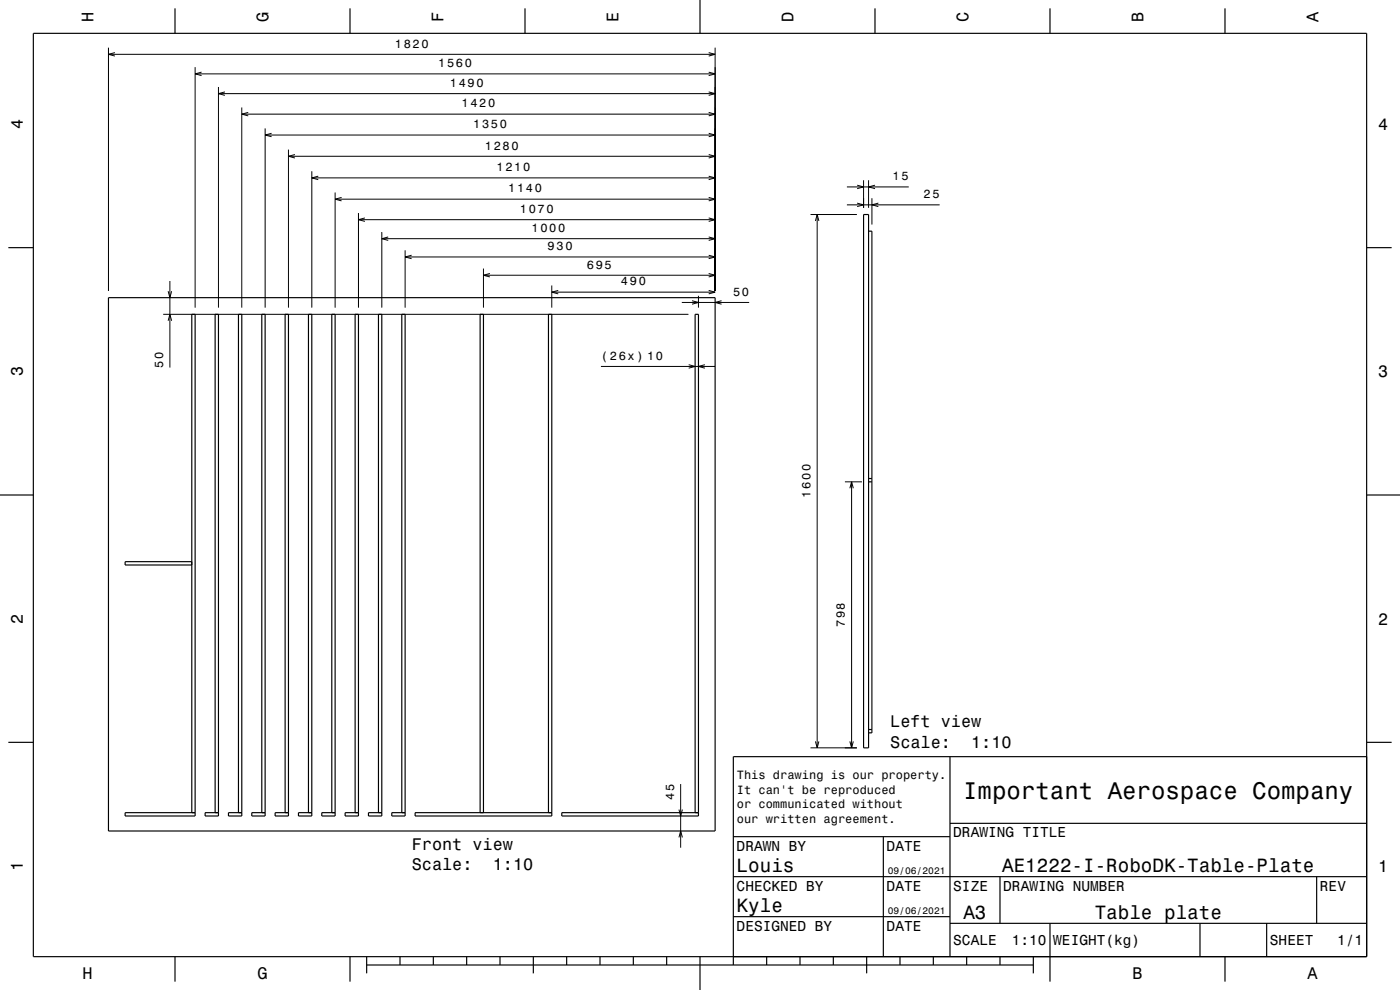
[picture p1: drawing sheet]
<svg xmlns="http://www.w3.org/2000/svg" width="420mm" height="297mm" viewBox="0 0 420 297" stroke-linecap="round" stroke-linejoin="round" font-family="sans-serif">
<g fill="none" stroke="#000" stroke-width=".3">
<path d="M32.5 14.3v73M32.5 16.3h182M34.5 15.8l-2 .5 2 .5M212.6 15.8l1.9 .5-1.9 .5M214.5 14.3v73M58.5 20.2v72.1M58.5 22.2h156M60.5 21.6l-2 .6 2 .5M65.5 26.1v66.2M65.5 28.1h149M67.5 27.6l-2 .5 2 .5M72.5 32.2v60.1"/>
<path d="M72.5 34.2h142M74.5 33.7l-2 .5 2 .6M79.5 38.5v53.8M81.5 40l-2 .5 2 .5M212.6 40l1.9 .5-1.9 .5M212.6 33.7l1.9 .5-1.9 .6M212.6 27.6l1.9 .5-1.9 .5M212.6 21.6l1.9 .6-1.9 .5M79.5 40.5h135M86.5 44.9v47.4M86.5 46.9h128M88.5 46.4l-2 .5 2 .5"/>
<path d="M93.5 51.4v40.9M93.5 53.4h121M95.5 52.9l-2 .5 2 .5M100.5 57.7v34.6M100.5 59.7h114M102.5 59.2l-2 .5 2 .6M212.6 59.2l1.9 .5-1.9 .6M212.6 52.9l1.9 .5-1.9 .5M212.6 46.4l1.9 .5-1.9 .5M254.1 56.1h18.5M257.1 55.6l2 .5-2 .5M259.1 54.1v8.3"/>
<path d="M260.6 54.1v8.3M261.6 59.5v7.9M262.5 55.6l-1.9 .5 1.9 .5M107.5 63.9v28.4M107.5 65.9h107M109.5 65.4l-2 .5 2 .5M114.5 69.6v22.7M114.5 71.6h100M116.5 71.1l-2 .5 2 .5M121.5 75.1v17.2M121.5 77.1h93M123.5 76.6l-2 .5 2 .5"/>
<path d="M212.6 76.6l1.9 .5-1.9 .5M212.6 71.1l1.9 .5-1.9 .5M212.6 65.4l1.9 .5-1.9 .5M243.2 64.4h13.9M244.6 66.3l.6-1.9 .5 1.9M245.2 64.4v160M254.1 61.5h27.8M257.1 60.9l2 .6-2 .5M263.5 60.9l-1.9 .6 1.9 .5M49 94.3h157.5M50.4 96.2l.6-1.9 .5 1.9M50.4 87.4l.6 1.9 .5-1.9"/>
<path d="M51 84.3v26M145 80.6v11.7M145 82.6h69.5M147 82.1l-2 .5 2 .5M165.5 85.6v6.7M165.5 87.6h49M167.5 87.1l-2 .5 2 .6M204.5 90.7h20.3M207.6 90.2l1.9 .5-1.9 .6M209.5 88.7v3.6M212.6 87.1l1.9 .5-1.9 .6M212.6 82.1l1.9 .5-1.9 .5"/>
<path d="M216.5 90.2l-2 .5 2 .6M180.3 109.9h34.2M206.6 109.4l1.9 .5-1.9 .5M211.5 109.4l-2 .5 2 .5M253.5 144.6h5.1M255 146.5l.5-1.9 .5 1.9M255.5 144.6v79.8M204.2 235.2v19.1M243.2 224.4h13.9M244.6 222.4l.6 2 .5-2M255 222.4l.5 2 .5-2M203.7 242.9l.5 1.9 .5-1.9"/>
<path d="M203.7 251.2l.5-1.9 .5 1.9"/>
</g>
<g fill="none" stroke="#000" stroke-width=".35">
<path d="M10 10h400v277h-400zM52.5 2.5v7.5M105 2.5v7.5M157.5 2.5v7.5M210 0v10M262.5 2.5v7.5M315 2.5v7.5M367.5 2.5v7.5M2.5 74.3h7.5M259.1 64.4h1.5v160h-1.5zM260.6 69.4h1v150.5h-1M410 74.3h7.5"/>
<path d="M32.5 89.3h182v160h-182zM0 148.5h10M260.6 143.6h1M260.6 144.6h1M410 148.5h10M57.5 168.5h-20v1h20M260.6 218.9h1M2.5 222.7h7.5M285 227v60M410 222.7h7.5M410 227h-190v62.5M57.5 243.8v-149.5h1v150.5h-21v-1h21"/>
<path d="M64.5 243.8v-149.5h1v150.5h-4v-1h4M71.5 243.8v-149.5h1v150.5h-4v-1h4M78.5 243.8v-149.5h1v150.5h-4v-1h4M85.5 243.8v-149.5h1v150.5h-4v-1h4M92.5 243.8v-149.5h1v150.5h-4v-1h4M99.5 243.8v-149.5h1v150.5h-4v-1h4M106.5 243.8v-149.5h1v150.5h-4v-1h4M113.5 243.8v-149.5h1v150.5h-4v-1h4M120.5 243.8v-149.5h1v150.5h-4v-1h4M144 243.8v-149.5h1v149.5M164.5 243.8v-149.5h1v150.5h-41v-1h41M208.5 243.8v-149.5h1v150.5h-41v-1h41"/>
<path d="M220 251h65M265 251v36M285 247h125M220 275h65M220 263h190M285 277h125M300 263v14M315 277v17.5M360 277v10M380 277v10M395 263v14M52.5 287v7.5"/>
<path d="M105 287v7.5M110 289.5h200M110 287v5M120 287v2.5M130 287v2.5M140 287v2.5M150 287v2.5M160 287v5M170 287v2.5M180 287v2.5M190 287v2.5M200 287v2.5"/>
<path d="M210 287v10M230 287v2.5M240 287v2.5M250 287v2.5M260 287v5M270 287v2.5M280 287v2.5M290 287v2.5M300 287v2.5M310 287v5M367.5 287v7.5"/>
</g>
<text font-size="7.2" x="288.9" y="239.6">Important Aerospace Company</text>
<g font-size="5.8">
<text x="221" y="261.6">Louis</text>
<text x="300.7" y="261.6">AE1222-I-RoboDK-Table-Plate</text>
<text x="221" y="273.6">Kyle</text>
<text x="289" y="275.6">A3</text>
<text x="328.4" y="275.6">Table plate</text>
</g>
<g font-size="5">
<text x="28.1" y="6.5" transform="rotate(-90 28.1 6.5)">H</text>
<text x="80.6" y="6.5" transform="rotate(-90 80.6 6.5)">G</text>
<text x="133.1" y="6.5" transform="rotate(-90 133.1 6.5)">F</text>
<text x="185.6" y="6.5" transform="rotate(-90 185.6 6.5)">E</text>
<text x="238.1" y="6.5" transform="rotate(-90 238.1 6.5)">D</text>
<text x="290.6" y="6.5" transform="rotate(-90 290.6 6.5)">C</text>
<text x="343.1" y="6.5" transform="rotate(-90 343.1 6.5)">B</text>
<text x="395.6" y="6.5" transform="rotate(-90 395.6 6.5)">A</text>
<text x="6.8" y="38.7" transform="rotate(-90 6.8 38.7)">4</text>
<text x="413.5" y="39">4</text>
<text x="6.8" y="112.9" transform="rotate(-90 6.8 112.9)">3</text>
<text x="413.5" y="113.2">3</text>
<text x="6.8" y="187.1" transform="rotate(-90 6.8 187.1)">2</text>
<text x="413.5" y="187.4">2</text>
<text x="267.1" y="218.2">Left view</text>
<text x="267.1" y="224.3">Scale:</text>
<text x="291.4" y="224.3">1:10</text>
<text x="123.5" y="254.9">Front view</text>
<text x="6.8" y="261.3" transform="rotate(-90 6.8 261.3)">1</text>
<text x="123.5" y="260.9">Scale:</text>
<text x="147.8" y="260.9">1:10</text>
<text x="413.5" y="261.6">1</text>
<text x="24.7" y="293.8">H</text>
<text x="77.2" y="293.8">G</text>
<text x="339.7" y="293.8">B</text>
<text x="392.2" y="293.8">A</text>
</g>
<g font-size="4.3">
<text x="286" y="251.2">DRAWING TITLE</text>
<text x="221" y="255.2">DRAWN BY</text>
<text x="266" y="255.2">DATE</text>
<text x="221" y="267.2">CHECKED BY</text>
<text x="266" y="267.2">DATE</text>
<text x="286" y="267.2">SIZE</text>
<text x="301" y="267.2">DRAWING NUMBER</text>
<text x="396" y="267.2">REV</text>
<text x="221" y="279.2">DESIGNED BY</text>
<text x="266" y="279.2">DATE</text>
<text x="286" y="283.6">SCALE</text>
<text x="303.6" y="283.6">1:10</text>
<text x="316" y="283.6">WEIGHT(kg)</text>
<text x="381" y="283.6">SHEET</text>
<text x="401.2" y="283.6">1/1</text>
</g>
<g font-size="3.6">
<text x="118.5" y="14.3">1820</text>
<text x="131.5" y="20.2">1560</text>
<text x="135" y="26.1">1490</text>
<text x="138.5" y="32.2">1420</text>
<text x="142" y="38.5">1350</text>
<text x="145.5" y="44.9">1280</text>
<text x="149" y="51.4">1210</text>
<text x="152.5" y="57.7">1140</text>
<text x="267.8" y="54.1">15</text>
<text x="277.1" y="59.5">25</text>
<text x="156" y="63.9">1070</text>
<text x="159.5" y="69.6">1000</text>
<text x="164.3" y="75.1">930</text>
<text x="176" y="80.6">695</text>
<text x="186.3" y="85.6">490</text>
<text x="219.9" y="88.7">50</text>
<text x="180.3" y="107.9">(26x) 10</text>
<text x="49" y="110.3" transform="rotate(-90 49 110.3)">50</text>
<text x="243.2" y="149.4" transform="rotate(-90 243.2 149.4)">1600</text>
<text x="253.5" y="188.2" transform="rotate(-90 253.5 188.2)">798</text>
<text x="221.1" y="233.8">This drawing is our property.</text>
<text x="221.1" y="238.1">It can't be reproduced</text>
<text x="202.2" y="240.1" transform="rotate(-90 202.2 240.1)">45</text>
<text x="221.1" y="242.5">or communicated without</text>
<text x="221.1" y="246.8">our written agreement.</text>
</g>
<g font-size="2.9">
<text x="266.3" y="262.3">09/06/2021</text>
<text x="266.3" y="274.3">09/06/2021</text>
</g>
</svg>
